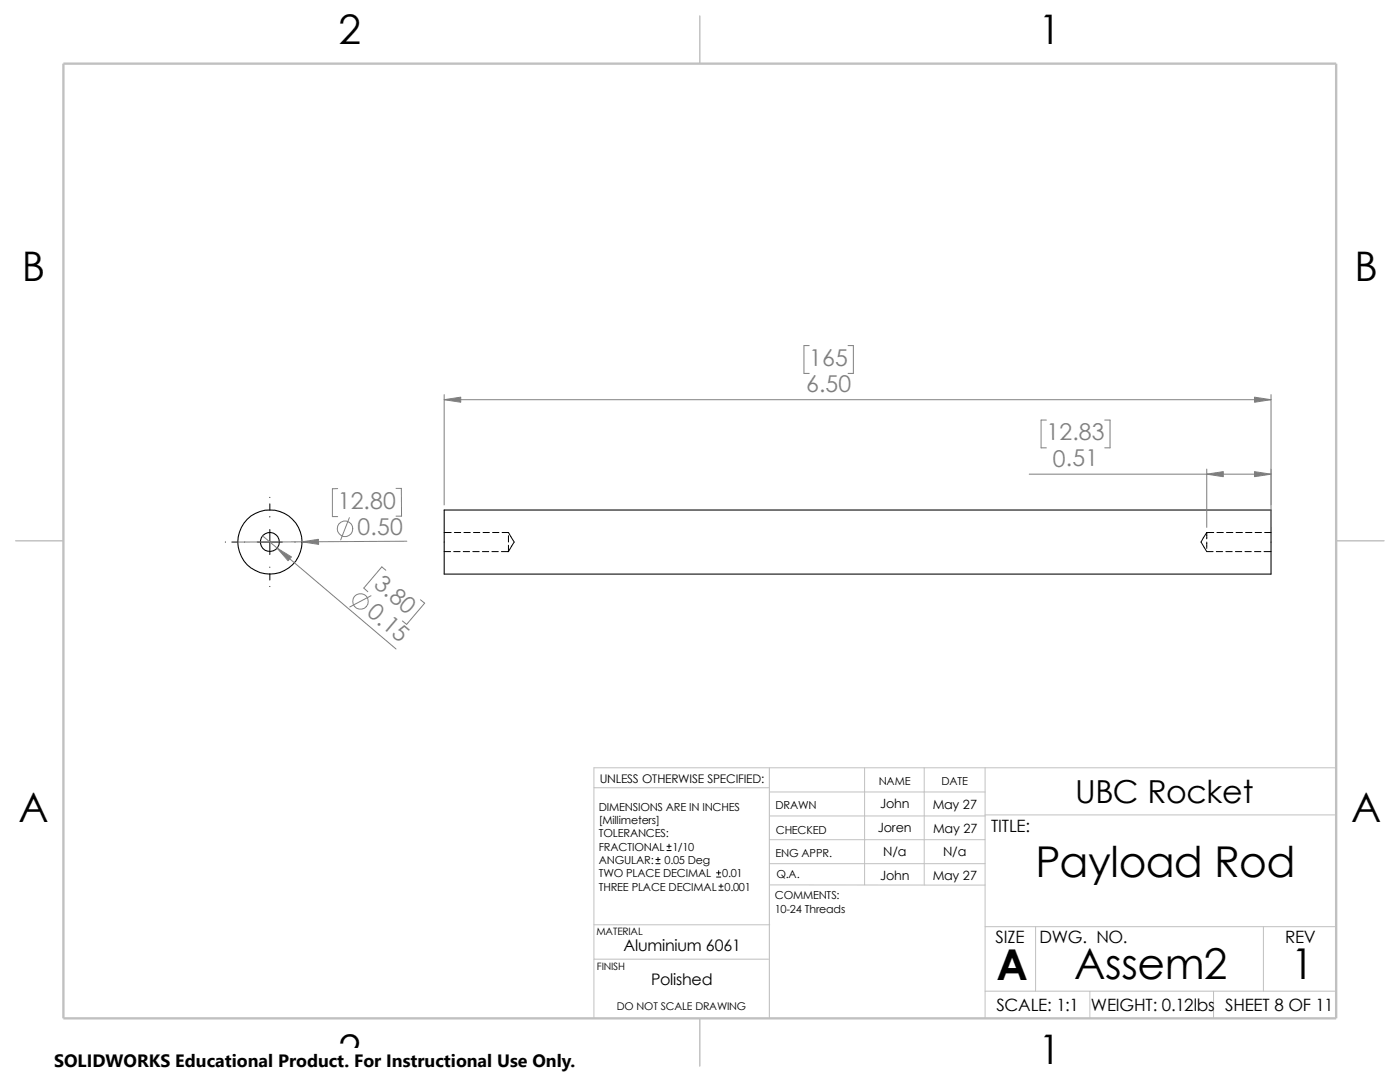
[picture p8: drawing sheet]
<svg xmlns="http://www.w3.org/2000/svg" width="279mm" height="216mm" viewBox="0 0 279 216" stroke-linecap="round" stroke-linejoin="round" font-family="sans-serif">
<g fill="none" stroke="#c0c0c0" stroke-width=".2">
<path d="M118.5 157.2h35M153.5 158h43.1M153.5 153.2v50M172.6 153.2v23.4M184.4 153.2v23.4M196.6 153.2v50M266.7 153.2h-148.2v50M153.5 172.3h43.1M153.5 176.6h43.1M153.5 162.8h43.1M153.5 167.6h43.1M196.6 162.6h70.1"/>
<path d="M118.5 184.5h35.1M118.5 191.4h35M196.6 184.9h70.1M196.6 197.8h70.1M206.7 184.9v12.9M217.5 197.8v5.4M242.2 197.8v5.4M252.1 184.9v12.9"/>
</g>
<path d="M139.7 3.2v9.5M3.1 107.9h9.6M266.7 107.9h9.5M139.7 203.2v9.5" fill="none" stroke="#c0c0c0" stroke-width=".21"/>
<path d="M12.7 12.7h254v190.5h-254z" fill="none" stroke="#c0c0c0" stroke-width=".47"/>
<g fill="none" stroke="#000" stroke-width=".21">
<path d="M88.6 101.8h165.1v12.8h-165.1z"/>
<circle cx="53.9" cy="108.2" r="1.9"/>
<circle cx="53.9" cy="108.2" r="6.4"/>
</g>
<g fill="none" stroke="#000" stroke-width=".2">
<path d="M53.8 99.2v.1M45 108.2h.1M46.3 108.2h1.2M48.8 108.2h.1M51.4 108.2h4.9M53.8 100.5v1.3M53.8 103.1v.1M53.8 105.7v5M53.8 113.2h.1M53.8 114.5v1.2M53.8 117v.1M58.8 108.2h.1"/>
<path d="M60.2 108.2h1.2M62.7 108.2h.1M88.6 106.3h1.4M88.6 110.1h1.3M90.6 110.1h1.2M90.7 106.3h1.2M92.5 110.1h1.2M92.6 106.3h1.3M94.4 110.1h1.2M94.5 106.3h1.3M96.3 110.1h1.2M96.4 106.3h1.3"/>
<path d="M98.2 110.1h1.2M98.3 106.3h1.3M100.1 110.1h1.4M100.2 106.3h1.3l1.1 1.9-1.1 1.9M101.5 106.9v1.3M101.5 108.8v1.3M240.8 106.3v1.2M240.8 108.2v1.2M240.8 106.3h1.4M240.8 106.3l-1.1 1.9 1.1 1.9h1.3M242.7 110.1h1.3M242.9 106.3h1.2"/>
<path d="M244.6 110.1h1.3M244.8 106.3h1.2M246.5 110.1h1.3M246.7 106.3h1.2M248.5 110.1h1.2M248.6 106.3h1.3M250.4 110.1h1.2M250.5 106.3h1.3M252.3 110.1h1.4M252.4 106.3h1.3M130.9 172.3h.8M130.9 171.5h.8"/>
<path d="M131.3 171.1v.8M133.1 169.7h.8M133.1 168.9h.8M133.5 168.4v.9M143 175h.8M143 174.2h.8M143.4 173.7v.9M143.5 177.6h.8M143.5 176.8h.8M143.9 176.4v.8"/>
</g>
<g fill="none" stroke="#808080" stroke-width=".2">
<path d="M88.6 78.7v22.1M88.6 79.8h165.1M161.5 69h-1.1v5.5h1.1M169.2 69h1.1v5.5h-1.1M253.7 78.7v26.5M67.4 97.5h-1.1v5.6h1.1M79 97.5h1.1v5.5h-1.1M205.4 94.6h48.3M208.8 83.8h-1v5.6h1M220.5 83.8h1v5.6h-1M240.8 93.6v11.6M52.4 106.9l26.6 22.6"/>
<path d="M69.7 103.3l-1.7 4.4M74 118.9l-4.2 2.2M77 113.8l-.8-.7-3.6 4.2 .8 .8M81.2 108l-33.7 .2M83.9 119.7l.9 .7-3.6 4.2-.9-.7"/>
<circle cx="68.9" cy="105.5" r="1.55"/>
<circle cx="71.9" cy="120" r="1.55"/>
</g>
<g fill="#808080" stroke="#808080" stroke-width=".2">
<path d="M60.3 108.1l3.2-.5 .1 1z"/>
<path d="M55.3 109.4l2.9 1.7-.7 .8z"/>
<path d="M250.4 79.2l3.3 .6-3.3 .5z"/>
<path d="M88.6 79.8l3.3-.6v1.1z"/>
<path d="M250.4 94.1l3.3 .5-3.3 .5z"/>
<path d="M240.8 94.6l3.3-.5v1z"/>
</g>
<path d="M10.8 209.2h104.1v6.7h-104.1z" fill="#fff"/>
<g font-size="8.5">
<text x="206.6" y="174.9">Payload Rod</text>
<text x="198.8" y="195.5">A</text>
<text x="214.4" y="195.3">Assem2</text>
<text x="257.6" y="195.3">1</text>
</g>
<g font-size="8.1">
<text x="67.6" y="8.8">2</text>
<text x="207.3" y="8.8">1</text>
<text x="4.4" y="56.1">B</text>
<text x="270.3" y="56.1">B</text>
<text x="3.7" y="164.1">A</text>
<text x="269.6" y="164.1">A</text>
<text x="67.6" y="212.3">2</text>
<text x="207.3" y="212.3">1</text>
</g>
<text font-size="6.3" x="214.6" y="160.3">UBC Rocket</text>
<g font-size="4.6" fill="#808080">
<text x="161.5" y="73">165</text>
<text x="160.9" y="78.2">6.50</text>
<text x="208.8" y="87.8">12.83</text>
<text x="210.1" y="93.1">0.51</text>
<text x="67.4" y="101.6">12.80</text>
<text x="71.4" y="106.8">0.50</text>
<text x="74.4" y="116.9" transform="rotate(40 74.4 116.9)">3.80</text>
<text x="73" y="122.6" transform="rotate(40 73 122.6)">0.15</text>
</g>
<text font-size="3.6" x="10.8" y="213">SOLIDWORKS Educational Product. For Instructional Use Only.</text>
<g font-size="3.4">
<text x="197.8" y="166">TITLE:</text>
<text x="198.7" y="188.1">SIZE</text>
<text x="207.5" y="188.1">DWG. NO.</text>
<text x="256.5" y="188.2">REV</text>
<text x="198.8" y="201.7">SCALE: 1:1</text>
<text x="217.7" y="201.8">WEIGHT: 0.12lbs</text>
<text x="244.5" y="201.7">SHEET 8 OF 11</text>
</g>
<g font-size="3.2">
<text x="124.5" y="189.8">Aluminium 6061</text>
<text x="129.9" y="196.6">Polished</text>
</g>
<g font-size="2.5">
<text x="175.6" y="161.3">John</text>
<text x="186.1" y="161.4">May 27</text>
<text x="175.2" y="166.1">Joren</text>
<text x="186.2" y="166.2">May 27</text>
<text x="176.3" y="170.8">N/a</text>
<text x="188.2" y="170.8">N/a</text>
<text x="175.6" y="175.6">John</text>
<text x="186.1" y="175.6">May 27</text>
</g>
<text font-size="2.4" x="119.7" y="156.2">UNLESS OTHERWISE SPECIFIED:</text>
<g font-size="2.2">
<text x="119.5" y="161.8">DIMENSIONS ARE IN INCHES</text>
<text x="154.8" y="161.5">DRAWN</text>
<text x="175.4" y="156.7">NAME</text>
<text x="187.9" y="156.7">DATE</text>
<text x="119.5" y="164.4">[Millimeters]</text>
<text x="119.5" y="167.1">TOLERANCES:</text>
<text x="154.8" y="166.3">CHECKED</text>
<text x="119.5" y="169.8">FRACTIONAL 1/10</text>
<text x="119.5" y="172.4">ANGULAR:</text>
<text x="132.6" y="172.4">0.05 Deg</text>
<text x="154.8" y="171">ENG APPR.</text>
<text x="119.5" y="175">TWO PLACE DECIMAL</text>
<text x="119.5" y="177.7">THREE PLACE DECIMAL 0.001</text>
<text x="144.1" y="175">0.01</text>
<text x="154.6" y="179.5">COMMENTS:</text>
<text x="154.9" y="175.2">Q.A.</text>
<text x="154.6" y="182.1">10-24 Threads</text>
</g>
<text font-size="2.1" x="123.1" y="201.6">DO NOT SCALE DRAWING</text>
<g font-size="2">
<text x="119" y="186.6">MATERIAL</text>
<text x="119.1" y="193.5">FINISH</text>
</g>
</svg>
